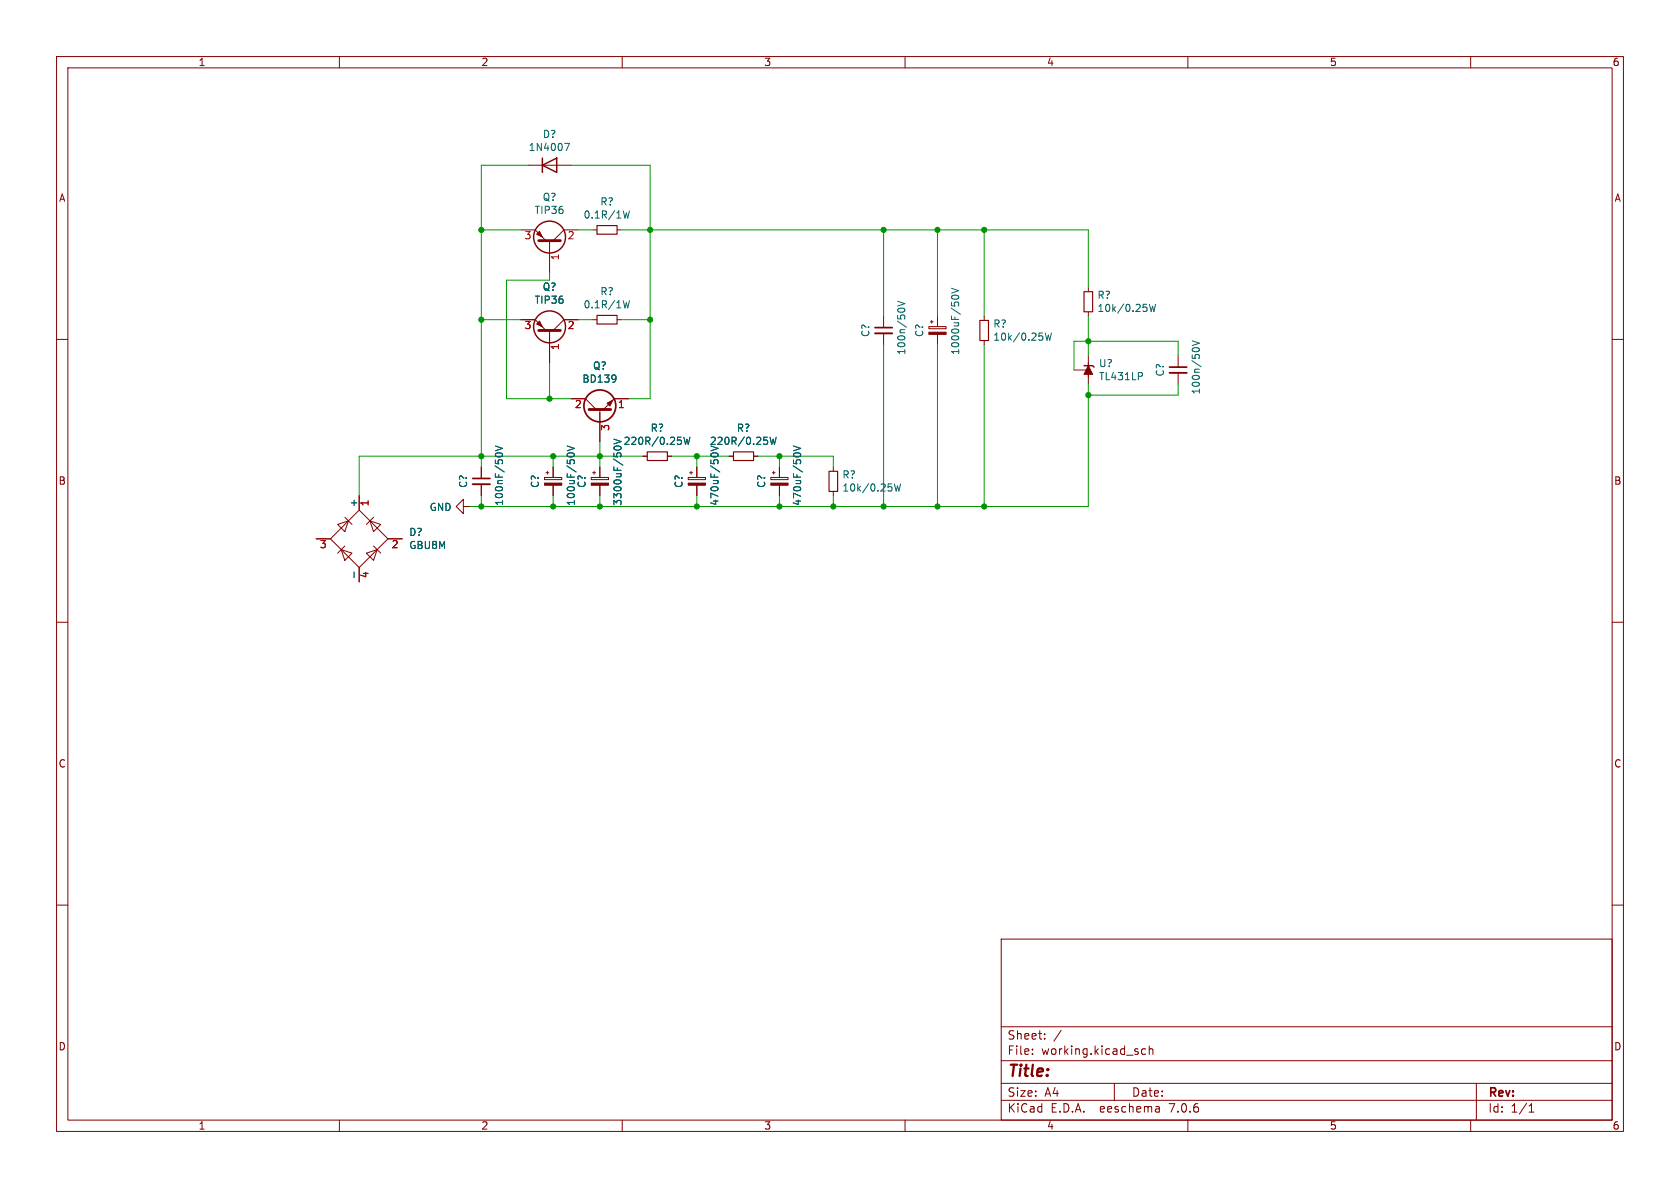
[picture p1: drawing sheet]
(kicad_sch (version 20230121) (generator eeschema)

 (paper "A4")

 (lib_symbols
  (symbol "Device:C_Small" (pin_numbers hide) (pin_names (offset 0.254) hide) (in_bom yes) (on_board yes)
   (property "Reference" "C" (at 0.254 1.778 0) (effects (font (size 1.27 1.27)) (justify left)))
   (property "Value" "C_Small" (at 0.254 -2.032 0) (effects (font (size 1.27 1.27)) (justify left)))
   (property "Footprint" "" (at 0 0 0) (effects (font (size 1.27 1.27)) hide))
   (property "Datasheet" "~" (at 0 0 0) (effects (font (size 1.27 1.27)) hide))
   (symbol "C_Small_0_1"
    (polyline (pts (xy -1.524 -0.508) (xy 1.524 -0.508)) (stroke (width 0.3302) (type default)) (fill (type none)))
    (polyline (pts (xy -1.524 0.508) (xy 1.524 0.508)) (stroke (width 0.3048) (type default)) (fill (type none))))
   (symbol "C_Small_1_1"
    (pin passive line (at 0 2.54 270) (length 2.032) (name "~" (effects (font (size 1.27 1.27)))) (number "1" (effects (font (size 1.27 1.27)))))
    (pin passive line (at 0 -2.54 90) (length 2.032) (name "~" (effects (font (size 1.27 1.27)))) (number "2" (effects (font (size 1.27 1.27)))))))
  (symbol "Device:Q_PNP_BCE" (pin_names (offset 0) hide) (in_bom yes) (on_board yes)
   (property "Reference" "Q" (at 5.08 1.27 0) (effects (font (size 1.27 1.27)) (justify left)))
   (property "Value" "Q_PNP_BCE" (at 5.08 -1.27 0) (effects (font (size 1.27 1.27)) (justify left)))
   (property "Footprint" "" (at 5.08 2.54 0) (effects (font (size 1.27 1.27)) hide))
   (property "Datasheet" "~" (at 0 0 0) (effects (font (size 1.27 1.27)) hide))
   (symbol "Q_PNP_BCE_0_1"
    (polyline (pts (xy 0.635 0.635) (xy 2.54 2.54)) (stroke (width 0) (type default)) (fill (type none)))
    (polyline (pts (xy 0.635 -0.635) (xy 2.54 -2.54) (xy 2.54 -2.54)) (stroke (width 0) (type default)) (fill (type none)))
    (polyline (pts (xy 0.635 1.905) (xy 0.635 -1.905) (xy 0.635 -1.905)) (stroke (width 0.508) (type default)) (fill (type none)))
    (polyline (pts (xy 2.286 -1.778) (xy 1.778 -2.286) (xy 1.27 -1.27) (xy 2.286 -1.778) (xy 2.286 -1.778)) (stroke (width 0) (type default)) (fill (type outline)))
    (circle (center 1.27 0) (radius 2.8194) (stroke (width 0.254) (type default)) (fill (type none))))
   (symbol "Q_PNP_BCE_1_1"
    (pin input line (at -5.08 0 0) (length 5.715) (name "B" (effects (font (size 1.27 1.27)))) (number "1" (effects (font (size 1.27 1.27)))))
    (pin passive line (at 2.54 5.08 270) (length 2.54) (name "C" (effects (font (size 1.27 1.27)))) (number "2" (effects (font (size 1.27 1.27)))))
    (pin passive line (at 2.54 -5.08 90) (length 2.54) (name "E" (effects (font (size 1.27 1.27)))) (number "3" (effects (font (size 1.27 1.27)))))))
  (symbol "Device:R_Small" (pin_numbers hide) (pin_names (offset 0.254) hide) (in_bom yes) (on_board yes)
   (property "Reference" "R" (at 0.762 0.508 0) (effects (font (size 1.27 1.27)) (justify left)))
   (property "Value" "R_Small" (at 0.762 -1.016 0) (effects (font (size 1.27 1.27)) (justify left)))
   (property "Footprint" "" (at 0 0 0) (effects (font (size 1.27 1.27)) hide))
   (property "Datasheet" "~" (at 0 0 0) (effects (font (size 1.27 1.27)) hide))
   (symbol "R_Small_0_1"
    (rectangle (start -0.762 1.778) (end 0.762 -1.778) (stroke (width 0.2032) (type default)) (fill (type none))))
   (symbol "R_Small_1_1"
    (pin passive line (at 0 2.54 270) (length 0.762) (name "~" (effects (font (size 1.27 1.27)))) (number "1" (effects (font (size 1.27 1.27)))))
    (pin passive line (at 0 -2.54 90) (length 0.762) (name "~" (effects (font (size 1.27 1.27)))) (number "2" (effects (font (size 1.27 1.27)))))))
  (symbol "Diode:1N4007" (pin_numbers hide) (pin_names hide) (in_bom yes) (on_board yes)
   (property "Reference" "D" (at 0 2.54 0) (effects (font (size 1.27 1.27))))
   (property "Value" "1N4007" (at 0 -2.54 0) (effects (font (size 1.27 1.27))))
   (property "Footprint" "Diode_THT:D_DO-41_SOD81_P10.16mm_Horizontal" (at 0 -4.445 0) (effects (font (size 1.27 1.27)) hide))
   (property "Datasheet" "http://www.vishay.com/docs/88503/1n4001.pdf" (at 0 0 0) (effects (font (size 1.27 1.27)) hide))
   (property "Sim.Device" "D" (at 0 0 0) (effects (font (size 1.27 1.27)) hide))
   (property "Sim.Pins" "1=K 2=A" (at 0 0 0) (effects (font (size 1.27 1.27)) hide))
   (symbol "1N4007_0_1"
    (polyline (pts (xy -1.27 1.27) (xy -1.27 -1.27)) (stroke (width 0.254) (type default)) (fill (type none)))
    (polyline (pts (xy 1.27 0) (xy -1.27 0)) (stroke (width 0) (type default)) (fill (type none)))
    (polyline (pts (xy 1.27 1.27) (xy 1.27 -1.27) (xy -1.27 0) (xy 1.27 1.27)) (stroke (width 0.254) (type default)) (fill (type none))))
   (symbol "1N4007_1_1"
    (pin passive line (at -3.81 0 0) (length 2.54) (name "K" (effects (font (size 1.27 1.27)))) (number "1" (effects (font (size 1.27 1.27)))))
    (pin passive line (at 3.81 0 180) (length 2.54) (name "A" (effects (font (size 1.27 1.27)))) (number "2" (effects (font (size 1.27 1.27)))))))
  (symbol "Diode_Bridge:GBU8M" (pin_names (offset 0)) (in_bom yes) (on_board yes)
   (property "Reference" "D" (at 2.54 6.985 0) (effects (font (size 1.27 1.27)) (justify left)))
   (property "Value" "GBU8M" (at 2.54 5.08 0) (effects (font (size 1.27 1.27)) (justify left)))
   (property "Footprint" "Diode_THT:Diode_Bridge_Vishay_GBU" (at 3.81 3.175 0) (effects (font (size 1.27 1.27)) (justify left) hide))
   (property "Datasheet" "http://www.vishay.com/docs/88656/gbu8a.pdf" (at 0 0 0) (effects (font (size 1.27 1.27)) hide))
   (symbol "GBU8M_0_1"
    (polyline (pts (xy -2.54 3.81) (xy -1.27 2.54)) (stroke (width 0) (type default)) (fill (type none)))
    (polyline (pts (xy -1.27 -2.54) (xy -2.54 -3.81)) (stroke (width 0) (type default)) (fill (type none)))
    (polyline (pts (xy 2.54 -1.27) (xy 3.81 -2.54)) (stroke (width 0) (type default)) (fill (type none)))
    (polyline (pts (xy 2.54 1.27) (xy 3.81 2.54)) (stroke (width 0) (type default)) (fill (type none)))
    (polyline (pts (xy -3.81 2.54) (xy -2.54 1.27) (xy -1.905 3.175) (xy -3.81 2.54)) (stroke (width 0) (type default)) (fill (type none)))
    (polyline (pts (xy -2.54 -1.27) (xy -3.81 -2.54) (xy -1.905 -3.175) (xy -2.54 -1.27)) (stroke (width 0) (type default)) (fill (type none)))
    (polyline (pts (xy 1.27 2.54) (xy 2.54 3.81) (xy 3.175 1.905) (xy 1.27 2.54)) (stroke (width 0) (type default)) (fill (type none)))
    (polyline (pts (xy 3.175 -1.905) (xy 1.27 -2.54) (xy 2.54 -3.81) (xy 3.175 -1.905)) (stroke (width 0) (type default)) (fill (type none)))
    (polyline (pts (xy -5.08 0) (xy 0 -5.08) (xy 5.08 0) (xy 0 5.08) (xy -5.08 0)) (stroke (width 0) (type default)) (fill (type none))))
   (symbol "GBU8M_1_1"
    (pin passive line (at 7.62 0 180) (length 2.54) (name "+" (effects (font (size 1.27 1.27)))) (number "1" (effects (font (size 1.27 1.27)))))
    (pin passive line (at 0 -7.62 90) (length 2.54) (name "~" (effects (font (size 1.27 1.27)))) (number "2" (effects (font (size 1.27 1.27)))))
    (pin passive line (at 0 7.62 270) (length 2.54) (name "~" (effects (font (size 1.27 1.27)))) (number "3" (effects (font (size 1.27 1.27)))))
    (pin passive line (at -7.62 0 0) (length 2.54) (name "-" (effects (font (size 1.27 1.27)))) (number "4" (effects (font (size 1.27 1.27)))))))
  (symbol "Reference_Voltage:TL431LP" (pin_numbers hide) (pin_names hide) (in_bom yes) (on_board yes)
   (property "Reference" "U" (at -2.54 2.54 0) (effects (font (size 1.27 1.27))))
   (property "Value" "TL431LP" (at 0 -2.54 0) (effects (font (size 1.27 1.27))))
   (property "Footprint" "Package_TO_SOT_THT:TO-92_Inline" (at 0 -3.81 0) (effects (font (size 1.27 1.27) italic) hide))
   (property "Datasheet" "http://www.ti.com/lit/ds/symlink/tl431.pdf" (at 0 0 0) (effects (font (size 1.27 1.27) italic) hide))
   (symbol "TL431LP_0_1"
    (polyline (pts (xy -1.27 0) (xy 0 0) (xy 1.27 0)) (stroke (width 0) (type default)) (fill (type none)))
    (polyline (pts (xy -0.762 0.762) (xy 0.762 0) (xy -0.762 -0.762)) (stroke (width 0) (type default)) (fill (type outline)))
    (polyline (pts (xy 0.508 -1.016) (xy 0.762 -0.762) (xy 0.762 0.762) (xy 0.762 0.762)) (stroke (width 0.254) (type default)) (fill (type none))))
   (symbol "TL431LP_1_1"
    (pin passive line (at 0 2.54 270) (length 2.54) (name "REF" (effects (font (size 1.27 1.27)))) (number "1" (effects (font (size 1.27 1.27)))))
    (pin passive line (at -2.54 0 0) (length 2.54) (name "A" (effects (font (size 1.27 1.27)))) (number "2" (effects (font (size 1.27 1.27)))))
    (pin passive line (at 2.54 0 180) (length 2.54) (name "K" (effects (font (size 1.27 1.27)))) (number "3" (effects (font (size 1.27 1.27)))))))
  (symbol "Transistor_BJT:BD139" (pin_names (offset 0) hide) (in_bom yes) (on_board yes)
   (property "Reference" "Q" (at 5.08 1.905 0) (effects (font (size 1.27 1.27)) (justify left)))
   (property "Value" "BD139" (at 5.08 0 0) (effects (font (size 1.27 1.27)) (justify left)))
   (property "Footprint" "Package_TO_SOT_THT:TO-126-3_Vertical" (at 5.08 -1.905 0) (effects (font (size 1.27 1.27) italic) (justify left) hide))
   (property "Datasheet" "http://www.st.com/internet/com/TECHNICAL_RESOURCES/TECHNICAL_LITERATURE/DATASHEET/CD00001225.pdf" (at 0 0 0) (effects (font (size 1.27 1.27)) (justify left) hide))
   (symbol "BD139_0_1"
    (polyline (pts (xy 0 0) (xy 0.635 0)) (stroke (width 0) (type default)) (fill (type none)))
    (polyline (pts (xy 2.54 -2.54) (xy 0.635 -0.635)) (stroke (width 0) (type default)) (fill (type none)))
    (polyline (pts (xy 2.54 2.54) (xy 0.635 0.635)) (stroke (width 0) (type default)) (fill (type none)))
    (polyline (pts (xy 0.635 1.905) (xy 0.635 -1.905) (xy 0.635 -1.905)) (stroke (width 0.508) (type default)) (fill (type outline)))
    (polyline (pts (xy 1.2446 -1.778) (xy 1.7526 -1.27) (xy 2.286 -2.286) (xy 1.2446 -1.778) (xy 1.2446 -1.778)) (stroke (width 0) (type default)) (fill (type outline)))
    (circle (center 1.27 0) (radius 2.8194) (stroke (width 0.3048) (type default)) (fill (type none))))
   (symbol "BD139_1_1"
    (pin passive line (at 2.54 -5.08 90) (length 2.54) (name "E" (effects (font (size 1.27 1.27)))) (number "1" (effects (font (size 1.27 1.27)))))
    (pin passive line (at 2.54 5.08 270) (length 2.54) (name "C" (effects (font (size 1.27 1.27)))) (number "2" (effects (font (size 1.27 1.27)))))
    (pin input line (at -5.08 0 0) (length 5.08) (name "B" (effects (font (size 1.27 1.27)))) (number "3" (effects (font (size 1.27 1.27)))))))
  (symbol "power:GND" (power) (pin_names (offset 0)) (in_bom yes) (on_board yes)
   (property "Reference" "#PWR" (at 0 -6.35 0) (effects (font (size 1.27 1.27)) hide))
   (property "Value" "GND" (at 0 -3.81 0) (effects (font (size 1.27 1.27))))
   (property "Footprint" "" (at 0 0 0) (effects (font (size 1.27 1.27)) hide))
   (property "Datasheet" "" (at 0 0 0) (effects (font (size 1.27 1.27)) hide))
   (symbol "GND_0_1"
    (polyline (pts (xy 0 0) (xy 0 -1.27) (xy 1.27 -1.27) (xy 0 -2.54) (xy -1.27 -1.27) (xy 0 -1.27)) (stroke (width 0) (type default)) (fill (type none))))
   (symbol "GND_1_1"
    (pin power_in line (at 0 0 270) (length 0) hide (name "GND" (effects (font (size 1.27 1.27)))) (number "1" (effects (font (size 1.27 1.27)))))))
  (symbol "zeus-rescue:CP_Small-Device" (pin_numbers hide) (pin_names (offset 0.254) hide) (in_bom yes) (on_board yes)
   (property "Reference" "C" (at 0.254 1.778 0) (effects (font (size 1.27 1.27)) (justify left)))
   (property "Value" "Device_CP_Small" (at 0.254 -2.032 0) (effects (font (size 1.27 1.27)) (justify left)))
   (property "Footprint" "" (at 0 0 0) (effects (font (size 1.27 1.27)) hide))
   (property "Datasheet" "" (at 0 0 0) (effects (font (size 1.27 1.27)) hide))
   (symbol "CP_Small-Device_0_1"
    (rectangle (start -1.524 -0.3048) (end 1.524 -0.6858) (stroke (width 0) (type solid)) (fill (type outline)))
    (rectangle (start -1.524 0.6858) (end 1.524 0.3048) (stroke (width 0) (type solid)) (fill (type none)))
    (polyline (pts (xy -1.27 1.524) (xy -0.762 1.524)) (stroke (width 0) (type solid)) (fill (type none)))
    (polyline (pts (xy -1.016 1.27) (xy -1.016 1.778)) (stroke (width 0) (type solid)) (fill (type none))))
   (symbol "CP_Small-Device_1_1"
    (pin passive line (at 0 2.54 270) (length 1.8542) (name "~" (effects (font (size 1.27 1.27)))) (number "1" (effects (font (size 1.27 1.27)))))
    (pin passive line (at 0 -2.54 90) (length 1.8542) (name "~" (effects (font (size 1.27 1.27)))) (number "2" (effects (font (size 1.27 1.27))))))))

 (junction (at 85.09 80.645) (diameter 0) (color 0 0 0 0))
 (junction (at 137.795 80.645) (diameter 0) (color 0 0 0 0))
 (junction (at 85.09 56.515) (diameter 0) (color 0 0 0 0))
 (junction (at 114.935 56.515) (diameter 0) (color 0 0 0 0))
 (junction (at 114.935 40.64) (diameter 0) (color 0 0 0 0))
 (junction (at 147.32 89.535) (diameter 0) (color 0 0 0 0))
 (junction (at 85.09 89.535) (diameter 0) (color 0 0 0 0))
 (junction (at 173.99 40.64) (diameter 0) (color 0 0 0 0))
 (junction (at 156.21 89.535) (diameter 0) (color 0 0 0 0))
 (junction (at 97.155 70.485) (diameter 0) (color 0 0 0 0))
 (junction (at 173.99 89.535) (diameter 0) (color 0 0 0 0))
 (junction (at 156.21 40.64) (diameter 0) (color 0 0 0 0))
 (junction (at 106.045 89.535) (diameter 0) (color 0 0 0 0))
 (junction (at 165.735 89.535) (diameter 0) (color 0 0 0 0))
 (junction (at 192.405 60.325) (diameter 0) (color 0 0 0 0))
 (junction (at 137.795 89.535) (diameter 0) (color 0 0 0 0))
 (junction (at 123.19 89.535) (diameter 0) (color 0 0 0 0))
 (junction (at 192.405 69.85) (diameter 0) (color 0 0 0 0))
 (junction (at 123.19 80.645) (diameter 0) (color 0 0 0 0))
 (junction (at 97.79 80.645) (diameter 0) (color 0 0 0 0))
 (junction (at 106.045 80.645) (diameter 0) (color 0 0 0 0))
 (junction (at 97.79 89.535) (diameter 0) (color 0 0 0 0))
 (junction (at 165.735 40.64) (diameter 0) (color 0 0 0 0))
 (junction (at 85.09 40.64) (diameter 0) (color 0 0 0 0))

 (wire (pts (xy 63.5 80.645) (xy 85.09 80.645)) (stroke (width 0) (type default)))
 (wire (pts (xy 109.855 56.515) (xy 114.935 56.515)) (stroke (width 0) (type default)))
 (wire (pts (xy 137.795 80.645) (xy 147.32 80.645)) (stroke (width 0) (type default)))
 (wire (pts (xy 133.985 80.645) (xy 137.795 80.645)) (stroke (width 0) (type default)))
 (wire (pts (xy 106.045 80.645) (xy 106.045 82.55)) (stroke (width 0) (type default)))
 (wire (pts (xy 85.09 89.535) (xy 85.09 87.63)) (stroke (width 0) (type default)))
 (wire (pts (xy 208.28 60.325) (xy 208.28 62.865)) (stroke (width 0) (type default)))
 (wire (pts (xy 147.32 80.645) (xy 147.32 82.55)) (stroke (width 0) (type default)))
 (wire (pts (xy 106.045 89.535) (xy 123.19 89.535)) (stroke (width 0) (type default)))
 (wire (pts (xy 97.79 89.535) (xy 106.045 89.535)) (stroke (width 0) (type default)))
 (wire (pts (xy 156.21 60.96) (xy 156.21 89.535)) (stroke (width 0) (type default)))
 (wire (pts (xy 192.405 69.85) (xy 192.405 89.535)) (stroke (width 0) (type default)))
 (wire (pts (xy 118.745 80.645) (xy 123.19 80.645)) (stroke (width 0) (type default)))
 (wire (pts (xy 102.235 56.515) (xy 104.775 56.515)) (stroke (width 0) (type default)))
 (wire (pts (xy 85.09 56.515) (xy 92.075 56.515)) (stroke (width 0) (type default)))
 (wire (pts (xy 156.21 55.88) (xy 156.21 40.64)) (stroke (width 0) (type default)))
 (wire (pts (xy 165.735 55.88) (xy 165.735 40.64)) (stroke (width 0) (type default)))
 (wire (pts (xy 97.155 64.135) (xy 97.155 70.485)) (stroke (width 0) (type default)))
 (wire (pts (xy 97.155 49.53) (xy 89.535 49.53)) (stroke (width 0) (type default)))
 (wire (pts (xy 97.155 70.485) (xy 100.965 70.485)) (stroke (width 0) (type default)))
 (wire (pts (xy 165.735 40.64) (xy 173.99 40.64)) (stroke (width 0) (type default)))
 (wire (pts (xy 137.795 80.645) (xy 137.795 82.55)) (stroke (width 0) (type default)))
 (wire (pts (xy 192.405 40.64) (xy 192.405 50.8)) (stroke (width 0) (type default)))
 (wire (pts (xy 156.21 40.64) (xy 165.735 40.64)) (stroke (width 0) (type default)))
 (wire (pts (xy 114.935 56.515) (xy 114.935 70.485)) (stroke (width 0) (type default)))
 (wire (pts (xy 97.79 80.645) (xy 106.045 80.645)) (stroke (width 0) (type default)))
 (wire (pts (xy 123.19 87.63) (xy 123.19 89.535)) (stroke (width 0) (type default)))
 (wire (pts (xy 85.09 56.515) (xy 85.09 80.645)) (stroke (width 0) (type default)))
 (wire (pts (xy 85.09 40.64) (xy 85.09 56.515)) (stroke (width 0) (type default)))
 (wire (pts (xy 85.09 40.64) (xy 92.075 40.64)) (stroke (width 0) (type default)))
 (wire (pts (xy 165.735 60.96) (xy 165.735 89.535)) (stroke (width 0) (type default)))
 (wire (pts (xy 109.855 40.64) (xy 114.935 40.64)) (stroke (width 0) (type default)))
 (wire (pts (xy 89.535 70.485) (xy 97.155 70.485)) (stroke (width 0) (type default)))
 (wire (pts (xy 85.09 80.645) (xy 85.09 82.55)) (stroke (width 0) (type default)))
 (wire (pts (xy 63.5 87.63) (xy 63.5 80.645)) (stroke (width 0) (type default)))
 (wire (pts (xy 192.405 89.535) (xy 173.99 89.535)) (stroke (width 0) (type default)))
 (wire (pts (xy 137.795 87.63) (xy 137.795 89.535)) (stroke (width 0) (type default)))
 (wire (pts (xy 97.79 80.645) (xy 97.79 82.55)) (stroke (width 0) (type default)))
 (wire (pts (xy 93.345 29.21) (xy 85.09 29.21)) (stroke (width 0) (type default)))
 (wire (pts (xy 123.19 80.645) (xy 123.19 82.55)) (stroke (width 0) (type default)))
 (wire (pts (xy 189.865 65.405) (xy 189.865 60.325)) (stroke (width 0) (type default)))
 (wire (pts (xy 173.99 40.64) (xy 173.99 55.88)) (stroke (width 0) (type default)))
 (wire (pts (xy 123.19 80.645) (xy 128.905 80.645)) (stroke (width 0) (type default)))
 (wire (pts (xy 189.865 60.325) (xy 192.405 60.325)) (stroke (width 0) (type default)))
 (wire (pts (xy 85.09 29.21) (xy 85.09 40.64)) (stroke (width 0) (type default)))
 (wire (pts (xy 173.99 40.64) (xy 192.405 40.64)) (stroke (width 0) (type default)))
 (wire (pts (xy 208.28 67.945) (xy 208.28 69.85)) (stroke (width 0) (type default)))
 (wire (pts (xy 106.045 87.63) (xy 106.045 89.535)) (stroke (width 0) (type default)))
 (wire (pts (xy 102.235 40.64) (xy 104.775 40.64)) (stroke (width 0) (type default)))
 (wire (pts (xy 83.185 89.535) (xy 85.09 89.535)) (stroke (width 0) (type default)))
 (wire (pts (xy 192.405 62.865) (xy 192.405 60.325)) (stroke (width 0) (type default)))
 (wire (pts (xy 192.405 67.945) (xy 192.405 69.85)) (stroke (width 0) (type default)))
 (wire (pts (xy 114.935 40.64) (xy 156.21 40.64)) (stroke (width 0) (type default)))
 (wire (pts (xy 192.405 55.88) (xy 192.405 60.325)) (stroke (width 0) (type default)))
 (wire (pts (xy 173.99 89.535) (xy 173.99 60.96)) (stroke (width 0) (type default)))
 (wire (pts (xy 89.535 49.53) (xy 89.535 70.485)) (stroke (width 0) (type default)))
 (wire (pts (xy 85.09 89.535) (xy 97.79 89.535)) (stroke (width 0) (type default)))
 (wire (pts (xy 123.19 89.535) (xy 137.795 89.535)) (stroke (width 0) (type default)))
 (wire (pts (xy 97.79 80.645) (xy 85.09 80.645)) (stroke (width 0) (type default)))
 (wire (pts (xy 97.79 87.63) (xy 97.79 89.535)) (stroke (width 0) (type default)))
 (wire (pts (xy 106.045 80.645) (xy 106.045 78.105)) (stroke (width 0) (type default)))
 (wire (pts (xy 114.935 40.64) (xy 114.935 29.21)) (stroke (width 0) (type default)))
 (wire (pts (xy 147.32 89.535) (xy 137.795 89.535)) (stroke (width 0) (type default)))
 (wire (pts (xy 156.21 89.535) (xy 165.735 89.535)) (stroke (width 0) (type default)))
 (wire (pts (xy 208.28 69.85) (xy 192.405 69.85)) (stroke (width 0) (type default)))
 (wire (pts (xy 192.405 60.325) (xy 208.28 60.325)) (stroke (width 0) (type default)))
 (wire (pts (xy 165.735 89.535) (xy 173.99 89.535)) (stroke (width 0) (type default)))
 (wire (pts (xy 114.935 40.64) (xy 114.935 56.515)) (stroke (width 0) (type default)))
 (wire (pts (xy 111.125 70.485) (xy 114.935 70.485)) (stroke (width 0) (type default)))
 (wire (pts (xy 147.32 87.63) (xy 147.32 89.535)) (stroke (width 0) (type default)))
 (wire (pts (xy 106.045 80.645) (xy 113.665 80.645)) (stroke (width 0) (type default)))
 (wire (pts (xy 97.155 48.26) (xy 97.155 49.53)) (stroke (width 0) (type default)))
 (wire (pts (xy 114.935 29.21) (xy 100.965 29.21)) (stroke (width 0) (type default)))
 (wire (pts (xy 156.21 89.535) (xy 147.32 89.535)) (stroke (width 0) (type default)))

 (symbol (lib_id "Diode_Bridge:GBU8M") (at 63.5 95.25 90) (unit 1) (in_bom yes) (on_board yes) (dnp no)
  (property "Reference" "D?" (at 72.2376 94.0816 90) (effects (font (size 1.27 1.27)) (justify right)))
  (property "Value" "GBU8M" (at 72.2376 96.393 90) (effects (font (size 1.27 1.27)) (justify right)))
  (property "Footprint" "Diode_THT:Diode_Bridge_Vishay_GBU" (at 60.325 91.44 0) (effects (font (size 1.27 1.27)) (justify left) hide))
  (property "Datasheet" "http://www.vishay.com/docs/88656/gbu8a.pdf" (at 63.5 95.25 0) (effects (font (size 1.27 1.27)) hide)) (pin "1") (pin "2") (pin "3") (pin "4"))

 (symbol (lib_id "Device:Q_PNP_BCE") (at 97.155 43.18 270) (mirror x) (unit 1) (in_bom yes) (on_board yes) (dnp no)
  (property "Reference" "Q?" (at 97.155 34.8488 90) (effects (font (size 1.27 1.27))))
  (property "Value" "TIP36" (at 97.155 37.1602 90) (effects (font (size 1.27 1.27))))
  (property "Footprint" "Package_TO_SOT_THT:TO-3P-3_Vertical" (at 99.695 38.1 0) (effects (font (size 1.27 1.27)) hide))
  (property "Datasheet" "~" (at 97.155 43.18 0) (effects (font (size 1.27 1.27)) hide)) (pin "1") (pin "2") (pin "3"))

 (symbol (lib_id "Device:Q_PNP_BCE") (at 97.155 59.055 270) (mirror x) (unit 1) (in_bom yes) (on_board yes) (dnp no)
  (property "Reference" "Q?" (at 97.155 50.7238 90) (effects (font (size 1.27 1.27))))
  (property "Value" "TIP36" (at 97.155 53.0352 90) (effects (font (size 1.27 1.27))))
  (property "Footprint" "Package_TO_SOT_THT:TO-3P-3_Vertical" (at 99.695 53.975 0) (effects (font (size 1.27 1.27)) hide))
  (property "Datasheet" "~" (at 97.155 59.055 0) (effects (font (size 1.27 1.27)) hide)) (pin "1") (pin "2") (pin "3"))

 (symbol (lib_id "Diode:1N4007") (at 97.155 29.21 0) (unit 1) (in_bom yes) (on_board yes) (dnp no)
  (property "Reference" "D?" (at 97.155 23.7236 0) (effects (font (size 1.27 1.27))))
  (property "Value" "1N4007" (at 97.155 26.035 0) (effects (font (size 1.27 1.27))))
  (property "Footprint" "Diode_THT:D_DO-41_SOD81_P10.16mm_Horizontal" (at 97.155 33.655 0) (effects (font (size 1.27 1.27)) hide))
  (property "Datasheet" "http://www.vishay.com/docs/88503/1n4001.pdf" (at 97.155 29.21 0) (effects (font (size 1.27 1.27)) hide)) (pin "1") (pin "2"))

 (symbol (lib_id "Transistor_BJT:BD139") (at 106.045 73.025 90) (unit 1) (in_bom yes) (on_board yes) (dnp no)
  (property "Reference" "Q?" (at 106.045 64.6684 90) (effects (font (size 1.27 1.27))))
  (property "Value" "BD139" (at 106.045 66.9798 90) (effects (font (size 1.27 1.27))))
  (property "Footprint" "Package_TO_SOT_THT:TO-126-3_Vertical" (at 107.95 67.945 0) (effects (font (size 1.27 1.27) italic) (justify left) hide))
  (property "Datasheet" "http://www.st.com/internet/com/TECHNICAL_RESOURCES/TECHNICAL_LITERATURE/DATASHEET/CD00001225.pdf" (at 106.045 73.025 0) (effects (font (size 1.27 1.27)) (justify left) hide)) (pin "1") (pin "2") (pin "3"))

 (symbol (lib_id "Device:R_Small") (at 107.315 56.515 270) (unit 1) (in_bom yes) (on_board yes) (dnp no)
  (property "Reference" "R?" (at 107.315 51.5366 90) (effects (font (size 1.27 1.27))))
  (property "Value" "0.1R/1W" (at 107.315 53.848 90) (effects (font (size 1.27 1.27))))
  (property "Footprint" "" (at 107.315 56.515 0) (effects (font (size 1.27 1.27)) hide))
  (property "Datasheet" "~" (at 107.315 56.515 0) (effects (font (size 1.27 1.27)) hide)) (pin "1") (pin "2"))

 (symbol (lib_id "Device:R_Small") (at 107.315 40.64 270) (unit 1) (in_bom yes) (on_board yes) (dnp no)
  (property "Reference" "R?" (at 107.315 35.6616 90) (effects (font (size 1.27 1.27))))
  (property "Value" "0.1R/1W" (at 107.315 37.973 90) (effects (font (size 1.27 1.27))))
  (property "Footprint" "" (at 107.315 40.64 0) (effects (font (size 1.27 1.27)) hide))
  (property "Datasheet" "~" (at 107.315 40.64 0) (effects (font (size 1.27 1.27)) hide)) (pin "1") (pin "2"))

 (symbol (lib_id "Device:C_Small") (at 85.09 85.09 0) (unit 1) (in_bom yes) (on_board yes) (dnp no)
  (property "Reference" "C?" (at 81.915 86.36 90) (effects (font (size 1.27 1.27)) (justify left)))
  (property "Value" "100nF/50V" (at 88.265 89.535 90) (effects (font (size 1.27 1.27)) (justify left)))
  (property "Footprint" "" (at 85.09 85.09 0) (effects (font (size 1.27 1.27)) hide))
  (property "Datasheet" "~" (at 85.09 85.09 0) (effects (font (size 1.27 1.27)) hide)) (pin "1") (pin "2"))

 (symbol (lib_id "zeus-rescue:CP_Small-Device") (at 97.79 85.09 0) (unit 1) (in_bom yes) (on_board yes) (dnp no)
  (property "Reference" "C?" (at 94.615 86.36 90) (effects (font (size 1.27 1.27)) (justify left)))
  (property "Value" "100uF/50V" (at 100.965 89.535 90) (effects (font (size 1.27 1.27)) (justify left)))
  (property "Footprint" "" (at 97.79 85.09 0) (effects (font (size 1.27 1.27)) hide))
  (property "Datasheet" "~" (at 97.79 85.09 0) (effects (font (size 1.27 1.27)) hide)) (pin "1") (pin "2"))

 (symbol (lib_id "zeus-rescue:CP_Small-Device") (at 106.045 85.09 0) (unit 1) (in_bom yes) (on_board yes) (dnp no)
  (property "Reference" "C?" (at 102.87 86.36 90) (effects (font (size 1.27 1.27)) (justify left)))
  (property "Value" "3300uF/50V" (at 109.22 89.535 90) (effects (font (size 1.27 1.27)) (justify left)))
  (property "Footprint" "" (at 106.045 85.09 0) (effects (font (size 1.27 1.27)) hide))
  (property "Datasheet" "~" (at 106.045 85.09 0) (effects (font (size 1.27 1.27)) hide)) (pin "1") (pin "2"))

 (symbol (lib_id "Device:R_Small") (at 116.205 80.645 270) (unit 1) (in_bom yes) (on_board yes) (dnp no)
  (property "Reference" "R?" (at 116.205 75.6666 90) (effects (font (size 1.27 1.27))))
  (property "Value" "220R/0.25W" (at 116.205 77.978 90) (effects (font (size 1.27 1.27))))
  (property "Footprint" "" (at 116.205 80.645 0) (effects (font (size 1.27 1.27)) hide))
  (property "Datasheet" "~" (at 116.205 80.645 0) (effects (font (size 1.27 1.27)) hide)) (pin "1") (pin "2"))

 (symbol (lib_id "zeus-rescue:CP_Small-Device") (at 123.19 85.09 0) (unit 1) (in_bom yes) (on_board yes) (dnp no)
  (property "Reference" "C?" (at 120.015 86.36 90) (effects (font (size 1.27 1.27)) (justify left)))
  (property "Value" "470uF/50V" (at 126.365 89.535 90) (effects (font (size 1.27 1.27)) (justify left)))
  (property "Footprint" "" (at 123.19 85.09 0) (effects (font (size 1.27 1.27)) hide))
  (property "Datasheet" "~" (at 123.19 85.09 0) (effects (font (size 1.27 1.27)) hide)) (pin "1") (pin "2"))

 (symbol (lib_id "Device:R_Small") (at 131.445 80.645 270) (unit 1) (in_bom yes) (on_board yes) (dnp no)
  (property "Reference" "R?" (at 131.445 75.6666 90) (effects (font (size 1.27 1.27))))
  (property "Value" "220R/0.25W" (at 131.445 77.978 90) (effects (font (size 1.27 1.27))))
  (property "Footprint" "" (at 131.445 80.645 0) (effects (font (size 1.27 1.27)) hide))
  (property "Datasheet" "~" (at 131.445 80.645 0) (effects (font (size 1.27 1.27)) hide)) (pin "1") (pin "2"))

 (symbol (lib_id "zeus-rescue:CP_Small-Device") (at 137.795 85.09 0) (unit 1) (in_bom yes) (on_board yes) (dnp no)
  (property "Reference" "C?" (at 134.62 86.36 90) (effects (font (size 1.27 1.27)) (justify left)))
  (property "Value" "470uF/50V" (at 140.97 89.535 90) (effects (font (size 1.27 1.27)) (justify left)))
  (property "Footprint" "" (at 137.795 85.09 0) (effects (font (size 1.27 1.27)) hide))
  (property "Datasheet" "~" (at 137.795 85.09 0) (effects (font (size 1.27 1.27)) hide)) (pin "1") (pin "2"))

 (symbol (lib_id "Device:R_Small") (at 147.32 85.09 180) (unit 1) (in_bom yes) (on_board yes) (dnp no)
  (property "Reference" "R?" (at 148.8186 83.9216 0) (effects (font (size 1.27 1.27)) (justify right)))
  (property "Value" "10k/0.25W" (at 148.8186 86.233 0) (effects (font (size 1.27 1.27)) (justify right)))
  (property "Footprint" "" (at 147.32 85.09 0) (effects (font (size 1.27 1.27)) hide))
  (property "Datasheet" "~" (at 147.32 85.09 0) (effects (font (size 1.27 1.27)) hide)) (pin "1") (pin "2"))

 (symbol (lib_id "power:GND") (at 83.185 89.535 270) (unit 1) (in_bom yes) (on_board yes) (dnp no)
  (property "Reference" "#PWR?" (at 76.835 89.535 0) (effects (font (size 1.27 1.27)) hide))
  (property "Value" "GND" (at 79.9338 89.662 90) (effects (font (size 1.27 1.27)) (justify right)))
  (property "Footprint" "" (at 83.185 89.535 0) (effects (font (size 1.27 1.27)) hide))
  (property "Datasheet" "" (at 83.185 89.535 0) (effects (font (size 1.27 1.27)) hide)) (pin "1"))

 (symbol (lib_id "zeus-rescue:CP_Small-Device") (at 165.735 58.42 0) (unit 1) (in_bom yes) (on_board yes) (dnp no)
  (property "Reference" "C?" (at 162.56 59.69 90) (effects (font (size 1.27 1.27)) (justify left)))
  (property "Value" "1000uF/50V" (at 168.91 62.865 90) (effects (font (size 1.27 1.27)) (justify left)))
  (property "Footprint" "" (at 165.735 58.42 0) (effects (font (size 1.27 1.27)) hide))
  (property "Datasheet" "~" (at 165.735 58.42 0) (effects (font (size 1.27 1.27)) hide)) (pin "1") (pin "2"))

 (symbol (lib_id "Device:R_Small") (at 173.99 58.42 180) (unit 1) (in_bom yes) (on_board yes) (dnp no)
  (property "Reference" "R?" (at 175.4886 57.2516 0) (effects (font (size 1.27 1.27)) (justify right)))
  (property "Value" "10k/0.25W" (at 175.4886 59.563 0) (effects (font (size 1.27 1.27)) (justify right)))
  (property "Footprint" "" (at 173.99 58.42 0) (effects (font (size 1.27 1.27)) hide))
  (property "Datasheet" "~" (at 173.99 58.42 0) (effects (font (size 1.27 1.27)) hide)) (pin "1") (pin "2"))

 (symbol (lib_id "Device:C_Small") (at 156.21 58.42 0) (unit 1) (in_bom yes) (on_board yes) (dnp no)
  (property "Reference" "C?" (at 153.035 59.69 90) (effects (font (size 1.27 1.27)) (justify left)))
  (property "Value" "100n/50V" (at 159.385 62.865 90) (effects (font (size 1.27 1.27)) (justify left)))
  (property "Footprint" "" (at 156.21 58.42 0) (effects (font (size 1.27 1.27)) hide))
  (property "Datasheet" "~" (at 156.21 58.42 0) (effects (font (size 1.27 1.27)) hide)) (pin "1") (pin "2"))

 (symbol (lib_id "Reference_Voltage:TL431LP") (at 192.405 65.405 90) (unit 1) (in_bom yes) (on_board yes) (dnp no)
  (property "Reference" "U?" (at 194.183 64.2366 90) (effects (font (size 1.27 1.27)) (justify right)))
  (property "Value" "TL431LP" (at 194.183 66.548 90) (effects (font (size 1.27 1.27)) (justify right)))
  (property "Footprint" "Package_TO_SOT_THT:TO-92_Inline" (at 196.215 65.405 0) (effects (font (size 1.27 1.27) italic) hide))
  (property "Datasheet" "http://www.ti.com/lit/ds/symlink/tl431.pdf" (at 192.405 65.405 0) (effects (font (size 1.27 1.27) italic) hide)) (pin "1") (pin "2") (pin "3"))

 (symbol (lib_id "Device:R_Small") (at 192.405 53.34 180) (unit 1) (in_bom yes) (on_board yes) (dnp no)
  (property "Reference" "R?" (at 193.9036 52.1716 0) (effects (font (size 1.27 1.27)) (justify right)))
  (property "Value" "10k/0.25W" (at 193.9036 54.483 0) (effects (font (size 1.27 1.27)) (justify right)))
  (property "Footprint" "" (at 192.405 53.34 0) (effects (font (size 1.27 1.27)) hide))
  (property "Datasheet" "~" (at 192.405 53.34 0) (effects (font (size 1.27 1.27)) hide)) (pin "1") (pin "2"))

 (symbol (lib_id "Device:C_Small") (at 208.28 65.405 0) (unit 1) (in_bom yes) (on_board yes) (dnp no)
  (property "Reference" "C?" (at 205.105 66.675 90) (effects (font (size 1.27 1.27)) (justify left)))
  (property "Value" "100n/50V" (at 211.455 69.85 90) (effects (font (size 1.27 1.27)) (justify left)))
  (property "Footprint" "" (at 208.28 65.405 0) (effects (font (size 1.27 1.27)) hide))
  (property "Datasheet" "~" (at 208.28 65.405 0) (effects (font (size 1.27 1.27)) hide)) (pin "1") (pin "2"))

 (sheet_instances (path "" (page "1"))))
